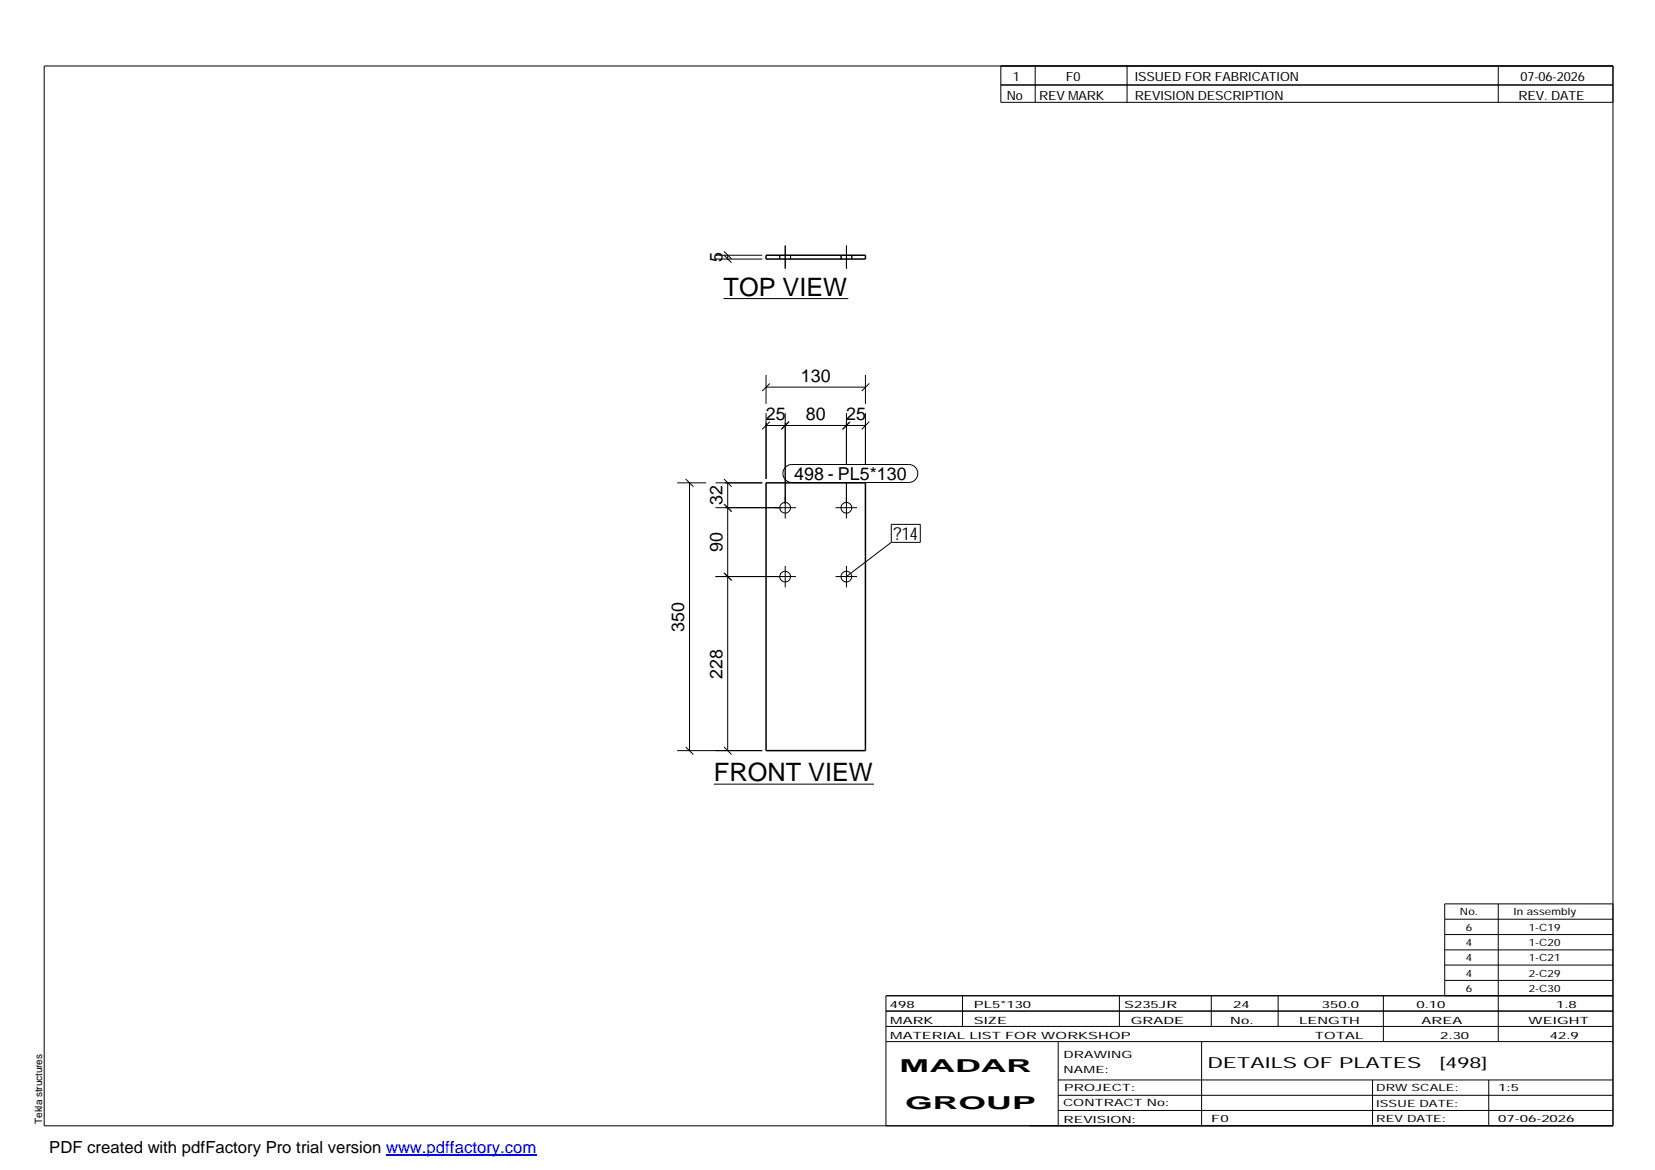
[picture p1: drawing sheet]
<svg xmlns="http://www.w3.org/2000/svg" width="420mm" height="297mm" viewBox="0 0 420 297" stroke-linecap="round" stroke-linejoin="round" font-family="sans-serif">
<g fill="none" stroke="#000" stroke-width=".25">
<path d="M11.2 16.7h398.3v269.1h-398.3zM254.1 16.7v9.3h155.4M262.8 16.7v9.3M286.1 16.7v9.3M380.4 16.7v9.3M254.1 21.6h155.4M181.7 65.8h11.8M181.7 64.8h11.8M183.7 75.8h31.6M183.8 64.8l1.9 1.9M183.8 63.8l1.9 1.9M184.7 64.8v1"/>
<path d="M198 64.8v1M199.3 62.3v5.9M200.7 64.8v1M213.5 64.8v1M214.9 62.3v5.9M216.2 64.8v1M194.5 98.3h25.2M194.5 95.2v7.3M195.5 97.4l-2 1.9M219.7 95.2v7.3M220.7 97.4l-1.9 1.9M194.5 104.9v16.7"/>
<path d="M194.5 108h25.2M195.5 107l-2 2M199.3 104.9v26.7M199.4 118.6l.8-.5 .8-.2h29.7a2.29 2.29 0 0 1 2.3 2.3 2.29 2.29 0 0 1-2.3 2.3h-29.7a2.27 2.27 0 0 1-2.1-1.4 2.27 2.27 0 0 1 .5-2.5zM200.1 107.3l.2-.3-1.9 2 1.7-1.7M214.9 104.9v13M215.8 107l-1.9 2 1.7-1.7M219.7 104.9v13M220.7 107l-1.9 2M171.9 122.6h7.4M174.1 121.6l1.9 2M175 122.6v68"/>
<path d="M181.7 128.9h20.4M181.7 122.6h11.8M183.8 128l1.9 1.9M183.8 121.6l1.9 2M184.7 122.6v68M212.1 128.9h5.5M214.9 122.5v9.1M226.3 133.1h7.3v4.6h-7.3zM226.3 137.7l-11.4 8.7M181.7 146.4h20.4M183.8 145.4l1.9 1.9M199.3 143.7v5.4"/>
<path d="M212.1 146.4h5.5M214.9 143.7v5.4M171.9 190.6h21.6M174.1 189.6l1.9 1.9M181.2 199.1h40.7M183.8 189.6l1.9 1.9M366.8 233.4h42.7M366.8 237.3h42.7M380.4 229.5v34.9M409.5 229.5h-42.7v23.3M224.9 256.7h184.6M244.3 252.8v7.8"/>
<path d="M284.2 252.8v7.8M307.5 252.8v7.8M324.5 252.8v7.8M351.2 252.8v11.6M366.8 241.2h42.7M366.8 245h42.7M366.8 248.9h42.7M409.5 252.8h-184.6v33M224.9 264.4h184.6M224.9 260.6h184.6M268.6 264.4v21.4M268.6 274.2h140.9"/>
<path d="M268.6 278.1h140.9M305.1 264.4v21.4M348.4 274.2v11.6M378 274.2v11.6M268.6 281.9h140.9"/>
<circle cx="199.3" cy="128.9" r="1.36"/>
<circle cx="214.9" cy="128.9" r="1.36"/>
<circle cx="199.3" cy="146.4" r="1.36"/>
<circle cx="214.9" cy="146.4" r="1.36"/>
</g>
<path d="M194.5 64.8h25.2v1h-25.2zM194.5 122.6h25.2v68h-25.2z" fill="none" stroke="#000" stroke-width=".38"/>
<path d="M98 293.3h38.2" fill="none" stroke="#00f" stroke-width=".3"/>
<g font-size="6.4">
<text x="183.7" y="75.1">TOP VIEW</text>
<text x="181.2" y="198.4">FRONT VIEW</text>
</g>
<g font-size="4.5">
<text x="183.4" y="66.5" transform="rotate(-90 183.4 66.5)">5</text>
<text x="203.3" y="96.9">130</text>
<text x="194.4" y="106.6">25</text>
<text x="204.6" y="106.6">80</text>
<text x="214.8" y="106.6">25</text>
<text x="201.6" y="121.9">498 - PL5*130</text>
<text x="183.4" y="128.3" transform="rotate(-90 183.4 128.3)">32</text>
<text x="226.9" y="137.1">?14</text>
<text x="183.4" y="140.2" transform="rotate(-90 183.4 140.2)">90</text>
<text x="173.7" y="160.4" transform="rotate(-90 173.7 160.4)">350</text>
<text x="183.4" y="172.3" transform="rotate(-90 183.4 172.3)">228</text>
<text x="228.4" y="272.3">MADAR</text>
<text x="229.8" y="281.6">GROUP</text>
</g>
<text font-size="4.2" x="12.5" y="292.7">PDF created with pdfFactory Pro trial version www.pdffactory.com</text>
<g font-size="3.9">
<text x="306.5" y="271.3">DETAILS OF PLATES</text>
<text x="365.4" y="271.3">[498]</text>
</g>
<g font-size="3.2">
<text x="257.1" y="20.5">1</text>
<text x="270.6" y="20.5">F0</text>
<text x="288.1" y="20.5">ISSUED FOR FABRICATION</text>
<text x="386" y="20.5">07-06-2026</text>
<text x="255.6" y="25.5">No</text>
<text x="263.8" y="25.5">REV MARK</text>
<text x="288.1" y="25.5">REVISION DESCRIPTION</text>
<text x="385.5" y="25.5">REV. DATE</text>
</g>
<g font-size="2.5">
<text x="370.6" y="232.4">No.</text>
<text x="384.3" y="232.4">In assembly</text>
<text x="372.1" y="236.3">6</text>
<text x="388.1" y="236.3">1-C19</text>
<text x="372.1" y="240.2">4</text>
<text x="372.1" y="244.1">4</text>
<text x="388.1" y="240.2">1-C20</text>
<text x="388.1" y="244.1">1-C21</text>
<text x="372.1" y="247.9">4</text>
<text x="372.1" y="251.8">6</text>
<text x="388.1" y="247.9">2-C29</text>
<text x="388.1" y="251.8">2-C30</text>
<text x="225.9" y="255.9">498</text>
<text x="247.3" y="255.9">PL5*130</text>
<text x="285.4" y="255.9">S235JR</text>
<text x="313.1" y="255.9">24</text>
<text x="335.6" y="255.9">350.0</text>
<text x="359.6" y="255.9">0.10</text>
<text x="395.1" y="255.9">1.8</text>
<text x="226" y="263.7">MATERIAL LIST FOR WORKSHOP</text>
<text x="226" y="259.9">MARK</text>
<text x="247.2" y="259.9">SIZE</text>
<text x="287.1" y="259.9">GRADE</text>
<text x="312.3" y="259.9">No.</text>
<text x="329.8" y="259.9">LENGTH</text>
<text x="333.8" y="263.7">TOTAL</text>
<text x="360.9" y="259.9">AREA</text>
<text x="365.6" y="263.7">2.30</text>
<text x="388.1" y="259.9">WEIGHT</text>
<text x="393.4" y="263.7">42.9</text>
<text x="270" y="268.5">DRAWING</text>
<text x="270" y="272.5">NAME:</text>
<text x="269.9" y="280.9">CONTRACT No:</text>
<text x="270.2" y="277">PROJECT:</text>
<text x="349.4" y="277.1">DRW SCALE:</text>
<text x="349.4" y="281">ISSUE DATE:</text>
<text x="380.4" y="277.1">1:5</text>
<text x="10.7" y="285.4" transform="rotate(-90 10.7 285.4)">Tekla structures</text>
<text x="270" y="285">REVISION:</text>
<text x="307.5" y="284.8">F0</text>
<text x="349.4" y="284.8">REV DATE:</text>
<text x="380.4" y="284.8">07-06-2026</text>
</g>
</svg>
